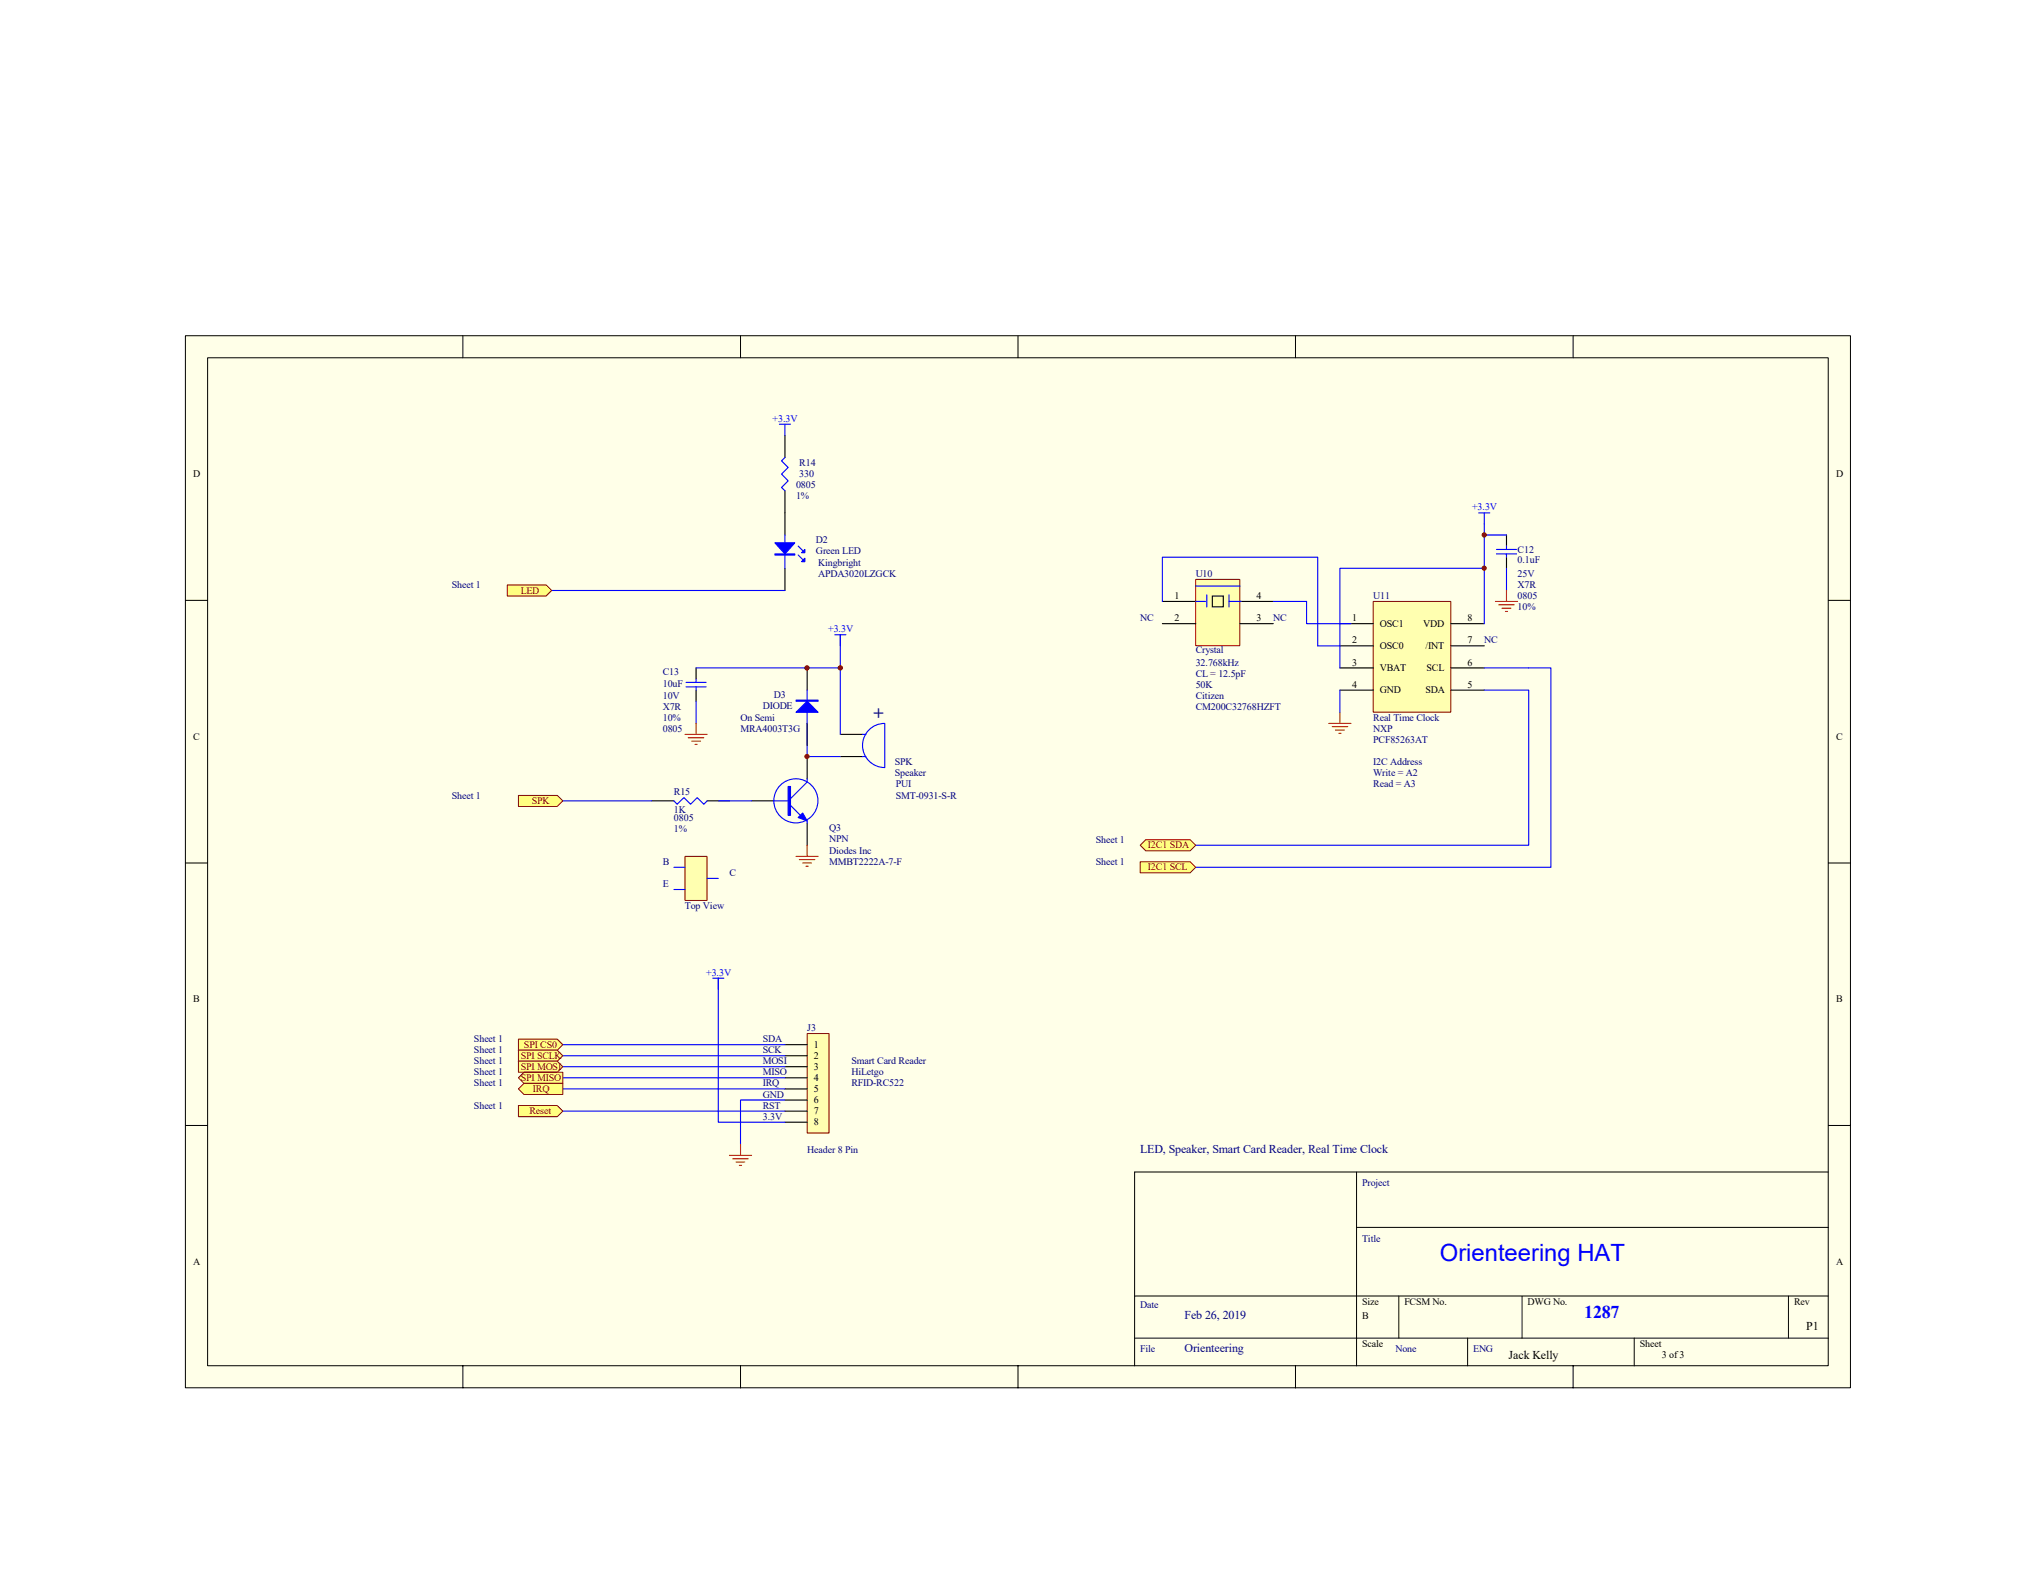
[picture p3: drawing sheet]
<svg xmlns="http://www.w3.org/2000/svg" width="279mm" height="216mm" viewBox="0 0 279 216" stroke-linecap="round" stroke-linejoin="round" font-family="sans-serif">
<path d="M25.4 46.1h228.5v144.4h-228.5z" fill="#ffffe8"/>
<g fill="none" stroke="#000" stroke-width=".14">
<path d="M25.4 46.1h228.5v144.4h-228.5zM28.5 49.1h222.4v138.4h-222.4zM63.5 46.1v3M101.6 46.1v3M139.7 46.1v3M177.8 46.1v3M215.9 46.1v3M25.4 82.4h3.1M250.9 82.4h3.1M25.4 118.4h3.1M250.9 118.4h3.1M25.4 154.5h3.1"/>
<path d="M250.9 154.5h3.1M155.7 177.9h95.2M186.2 168.5h64.7M186.2 160.9v26.6M192 177.9v5.8M208.9 177.9v5.8M245.4 177.9v5.8M250.9 160.9h-95.2v26.6M63.5 187.5v3M101.6 187.5v3M139.7 187.5v3M155.7 183.7h95.2"/>
<path d="M177.8 187.5v3M201.4 183.7v3.8M215.9 187.5v3M224.3 183.7v3.8"/>
</g>
<path d="M107.7 59.8v3M107.7 67.4v6M107.7 78v3" fill="none" stroke="#000" stroke-width=".15"/>
<path d="M107.7 62.8l-.4 .4 .9 1-.9 .9 .9 .9-.9 .9 .4 .5M107.7 73.4v4.6M109.5 76.2l.7 .6M109.5 75l.7 .6M74.2 81h33.5" fill="none" stroke="#00f" stroke-width=".15"/>
<g fill="#00f" stroke="#00f" stroke-width=".15">
<path d="M106.3 74.5h2.8l-1.4 1.5z"/>
<path d="M110.4 76.6v.5h-.4z"/>
<path d="M110.4 75.4v.5h-.4z"/>
<path d="M106.3 76h2.8v.2h-2.8z" fill-rule="evenodd"/>
</g>
<path d="M69.6 80.3h5.4l.7 .7-.7 .8h-5.4z" fill-rule="evenodd" fill="#ffff80" stroke="#800000" stroke-width=".14"/>
<g fill="none" stroke="#00f" stroke-width=".15">
<path d="M107 58.2h1.5M107.7 58.2v1.6M121.4 99.3a3 3 0 0 0-3 3 3 3 0 0 0 3 3M121.4 99.3v6.1M75.7 109.9h13.7M92.5 109.9l.4 .5 1-.9 .9 .9 .9-.9 .9 .9 .4-.5M98.6 109.9h4.5M106.2 109.9h2.3M108.5 110.5l1.3 1.4M110.8 106.9v.4l-2.3 2.3M110.8 112.7v.3M118.4 103.8h.4"/>
<path d="M118.4 100.8h.4"/>
<circle cx="109.2" cy="109.9" r="3"/>
</g>
<path d="M89.4 109.9h3.1M97 109.9h3.1M103.1 109.9h3.1M110.8 103.8v3.1M110.8 113v3M115.3 100.8h3.1M115.3 103.8h3.1" fill="none" stroke="#000" stroke-width=".15"/>
<g fill="#00f" stroke="#00f" stroke-width=".15">
<path d="M109.5 112.2l.7-.6 .6 1.1z"/>
<path d="M108.2 107.9v4h.3v-4z" fill-rule="evenodd"/>
</g>
<path d="M71.1 109.2h5.4l.7 .7-.7 .8h-5.4z" fill-rule="evenodd" fill="#ffff80" stroke="#800000" stroke-width=".14"/>
<path d="M110.8 103.8h4.5" fill="none" stroke="#00f" stroke-width=".15"/>
<path d="M109.2 117.5h3.1M109.7 118h2.1M110.2 118.4h1.2M110.6 118.9h.3M110.8 116v1.5" fill="none" stroke="#f00" stroke-width=".15"/>
<path d="M110.8 141.9h3v13.6h-3z" fill="#ffffb0"/>
<path d="M110.8 141.9h3v13.6h-3z" fill="none" stroke="#800000" stroke-width=".14"/>
<path d="M107.7 143.4h3.1M107.7 144.9h3.1M107.7 146.4h3.1M107.7 147.9h3.1M107.7 149.5h3.1M107.7 151h3.1M107.7 152.5h3.1M107.7 154h3.1" fill="none" stroke="#000" stroke-width=".15"/>
<path d="M97.8 134.3h1.5M98.6 135.8v-1.5v19.7h9.1M75.7 144.9h32M75.7 146.4h32M75.7 147.9h32M75.7 149.5h32M75.7 152.5h32M77.2 143.4h30.5M107.7 151h-6.1v6.1" fill="none" stroke="#00f" stroke-width=".15"/>
<path d="M100.1 158.6h3M100.5 159h2.2M101 159.5h1.2M101.5 160h.3M101.6 157.1v1.5" fill="none" stroke="#f00" stroke-width=".15"/>
<g fill="#ffff80" stroke="#800000" stroke-width=".14">
<path d="M71.1 142.6h5.4l.7 .8-.7 .7h-5.4z" fill-rule="evenodd"/>
<path d="M71.1 144.1h5.4l.7 .8-.7 .7h-5.4z" fill-rule="evenodd"/>
<path d="M71.1 145.6h5.4l.7 .8-.7 .8h-5.4z" fill-rule="evenodd"/>
<path d="M71.1 147.9l.8-.7h5.3v1.5h-5.3z" fill-rule="evenodd"/>
<path d="M71.1 149.5l.8-.8h5.3v1.5h-5.3z" fill-rule="evenodd"/>
<path d="M71.1 151.7h5.4l.7 .8-.7 .8h-5.4z" fill-rule="evenodd"/>
</g>
<path d="M110.8 99.3v4.5M114.6 87.1h1.5M115.3 87.1v13.7" fill="none" stroke="#00f" stroke-width=".15"/>
<circle cx="110.7" cy="103.8" r=".29" fill="#800000" stroke="#800000" stroke-width=".14"/>
<path d="M188.5 82.6h10.6v15.1h-10.6z" fill="#ffffb0"/>
<path d="M188.4 82.5h10.7v15.2h-10.7z" fill="none" stroke="#800000" stroke-width=".14"/>
<path d="M183.9 85.6h4.5M183.9 88.6h4.5M183.9 91.7h4.5M183.9 94.7h4.5M199.1 85.6h4.6M199.1 88.6h4.6M199.1 91.7h4.6M199.1 94.7h4.6" fill="none" stroke="#000" stroke-width=".15"/>
<path d="M164.1 79.5h6v9.1h-6z" fill="#ffffb0"/>
<path d="M164.1 79.5h6v9.1h-6z" fill="none" stroke="#800000" stroke-width=".14"/>
<path d="M159.5 82.5h4.6M159.5 85.6h4.6M166.4 81.8h1.5v1.5h-1.5zM170.2 82.5h4.5M170.2 85.6h4.5" fill="none" stroke="#000" stroke-width=".15"/>
<g fill="none" stroke="#00f" stroke-width=".15">
<path d="M202.9 70.4h1.5M203.7 78h-19.8v13.7M203.7 70.4v15.2M159.5 82.5v-6h21.3v12.1h3.1M164.1 82.5h1.3M164.1 80.4h6.1M165.6 81.6v1.7M168.7 81.6v1.7M168.7 82.5h1.6M174.7 82.5h4.6v3.1h6.1M183.9 94.7v3.1M203.7 94.7h6.1v21.3h-45.7"/>
<path d="M203.7 91.7h9.1v27.3h-48.7"/>
</g>
<path d="M182.4 99.3h3M182.8 99.7h2.2M183.9 97.8v1.5M183.3 100.2h1.2M183.7 100.6h.3" fill="none" stroke="#f00" stroke-width=".15"/>
<g fill="#ffff80" stroke="#800000" stroke-width=".14">
<path d="M156.5 116l.7-.7h6.1l.8 .7-.8 .8h-6.1z" fill-rule="evenodd"/>
<path d="M156.5 118.3h6.8l.8 .7-.8 .8h-6.8z" fill-rule="evenodd"/>
</g>
<g fill="#800000" stroke="#800000" stroke-width=".14">
<circle cx="203.7" cy="78" r=".29"/>
<circle cx="203.7" cy="73.4" r=".29"/>
<circle cx="115.3" cy="91.7" r=".3"/>
<circle cx="110.7" cy="91.7" r=".3"/>
</g>
<path d="M206.7 73.4v1.6M206.7 76.5v1.5M95.5 91.7v1.5M95.5 94.7v1.5M110.8 91.7v3M110.8 99.3v3" fill="none" stroke="#000" stroke-width=".15"/>
<g fill="none" stroke="#00f" stroke-width=".15">
<path d="M203.7 73.4h3M205.4 76h2.7M205.4 75.4h2.7M206.7 75v.4M206.7 76v.5M206.7 78v3M94.1 94.3h2.8M94.1 93.7h2.8M95.5 93.2v.5M95.5 94.3v.4M95.5 96.2v3.1M95.5 91.7h19.8"/>
<path d="M110.8 94.7v4.6"/>
</g>
<path d="M95.5 99.3v1.5M205.2 82.5h3.1M205.7 83h2.1M206.1 83.5h1.2M206.6 83.9h.3M206.7 81v1.6M94 100.8h3M94.4 101.3h2.2M94.9 101.7h1.2M95.4 102.2h.3" fill="none" stroke="#f00" stroke-width=".15"/>
<g fill="#00f" stroke="#00f" stroke-width=".15">
<path d="M109.2 97.8l1.6-1.6 1.5 1.6z"/>
<path d="M109.2 96.1h3.1v.1h-3.1z" fill-rule="evenodd"/>
</g>
<path d="M94 117.6h3v6h-3z" fill="#ffffb0"/>
<path d="M94 117.5h3v6.1h-3z" fill="none" stroke="#800000" stroke-width=".14"/>
<path d="M92.5 119h1.5M92.5 122.1h1.5M97 120.6h1.6" fill="none" stroke="#00f" stroke-width=".15"/>
<text font-size="3.3" fill="#00f" x="197.6" y="173.1">Orienteering HAT</text>
<text font-size="2.5" fill="#000080" x="119.9" y="98.7">+</text>
<text font-size="2.5" fill="#00f" x="217.4" y="180.8">1287</text>
<g font-size="1.6" fill="#000080">
<text x="156.5" y="158.2">LED, Speaker, Smart Card Reader, Real Time Clock</text>
<text x="162.6" y="181">Feb 26, 2019</text>
<text x="162.6" y="185.6">Orienteering</text>
</g>
<g font-size="1.6">
<text x="247.9" y="182.5">P1</text>
<text x="207" y="186.5">Jack Kelly</text>
</g>
<g font-size="1.4" fill="#00f">
<text x="106" y="57.9">+3.3V</text>
<text x="202" y="70.1">+3.3V</text>
<text x="113.6" y="86.8">+3.3V</text>
<text x="96.9" y="133.9">+3.3V</text>
</g>
<g font-size="1.4">
<text x="26.5" y="65.5">D</text>
<text x="252" y="65.5">D</text>
<text x="161.2" y="82.2">1</text>
<text x="172.4" y="82.2">4</text>
<text x="161.2" y="85.3">2</text>
<text x="172.4" y="85.3">3</text>
<text x="185.5" y="85.3">1</text>
<text x="185.5" y="88.3">2</text>
<text x="189.4" y="86">OSC1</text>
<text x="189.4" y="89.1">OSC0</text>
<text x="195.3" y="86">VDD</text>
<text x="195.6" y="89.1">/INT</text>
<text x="201.4" y="88.3">7</text>
<text x="201.4" y="85.3">8</text>
<text x="185.5" y="91.4">3</text>
<text x="185.5" y="94.4">4</text>
<text x="189.4" y="92.1">VBAT</text>
<text x="189.4" y="95.1">GND</text>
<text x="195.6" y="95.1">SDA</text>
<text x="195.8" y="92.1">SCL</text>
<text x="201.4" y="94.4">5</text>
<text x="201.4" y="91.4">6</text>
<text x="26.5" y="101.5">C</text>
<text x="252" y="101.5">C</text>
<text x="26.5" y="137.6">B</text>
<text x="252" y="137.6">B</text>
<text x="111.7" y="143.8">1</text>
<text x="111.7" y="145.3">2</text>
<text x="111.7" y="146.8">3</text>
<text x="111.7" y="148.4">4</text>
<text x="111.7" y="149.9">5</text>
<text x="111.7" y="151.4">6</text>
<text x="111.7" y="152.9">7</text>
<text x="111.7" y="154.5">8</text>
<text x="26.5" y="173.6">A</text>
<text x="252" y="173.6">A</text>
<text x="186.9" y="179.1">Size</text>
<text x="192.7" y="179.1">FCSM No.</text>
<text x="209.6" y="179.1">DWG No.</text>
<text x="246.2" y="179.1">Rev</text>
<text x="186.9" y="184.8">Scale</text>
<text x="186.9" y="181.1">B</text>
<text x="225" y="184.8">Sheet</text>
<text x="228" y="186.4">3 of 3</text>
</g>
<g font-size="1.4" fill="#000080">
<text x="109.7" y="64">R14</text>
<text x="109.7" y="65.5">330</text>
<text x="109.2" y="67">0805</text>
<text x="109.2" y="68.5">1%</text>
<text x="112" y="74.5">D2</text>
<text x="112" y="76">Green LED</text>
<text x="112.3" y="77.7">Kingbright</text>
<text x="208.3" y="75.8">C12</text>
<text x="208.3" y="77.2">0.1uF</text>
<text x="62" y="80.7">Sheet 1</text>
<text x="112.3" y="79.2">APDA3020LZGCK</text>
<text x="164.1" y="79.2">U10</text>
<text x="188.4" y="82.2">U11</text>
<text x="208.3" y="79.2">25V</text>
<text x="208.3" y="80.7">X7R</text>
<text x="208.3" y="82.2">0805</text>
<text x="208.3" y="83.7">10%</text>
<text x="156.5" y="85.3">NC</text>
<text x="164.1" y="89.7">Crystal</text>
<text x="174.7" y="85.3">NC</text>
<text x="203.7" y="88.3">NC</text>
<text x="91" y="92.7">C13</text>
<text x="91" y="94.2">10uF</text>
<text x="91" y="95.9">10V</text>
<text x="106.2" y="95.8">D3</text>
<text x="164.1" y="91.4">32.768kHz</text>
<text x="164.1" y="95.9">Citizen</text>
<text x="164.1" y="92.9">CL = 12.5pF</text>
<text x="164.1" y="94.4">50K</text>
<text x="91" y="97.4">X7R</text>
<text x="91" y="99">10%</text>
<text x="91" y="100.5">0805</text>
<text x="101.6" y="100.5">MRA4003T3G</text>
<text x="101.6" y="99">On Semi</text>
<text x="104.7" y="97.3">DIODE</text>
<text x="164.1" y="97.4">CM200C32768HZFT</text>
<text x="188.4" y="99">Real Time Clock</text>
<text x="188.4" y="100.5">NXP</text>
<text x="188.4" y="102">PCF85263AT</text>
<text x="122.8" y="105">SPK</text>
<text x="122.8" y="106.6">Speaker</text>
<text x="188.4" y="105">I2C Address</text>
<text x="188.4" y="106.6">Write = A2</text>
<text x="62" y="109.6">Sheet 1</text>
<text x="92.5" y="112.6">0805</text>
<text x="92.5" y="109.1">R15</text>
<text x="92.5" y="111.6">1K</text>
<text x="122.9" y="108.1">PUI</text>
<text x="122.9" y="109.6">SMT-0931-S-R</text>
<text x="188.4" y="108.1">Read = A3</text>
<text x="91" y="118.7">B</text>
<text x="92.5" y="114.2">1%</text>
<text x="113.8" y="117.2">Diodes Inc</text>
<text x="113.8" y="118.7">MMBT2222A-7-F</text>
<text x="113.8" y="114">Q3</text>
<text x="113.8" y="115.5">NPN</text>
<text x="150.4" y="115.7">Sheet 1</text>
<text x="150.4" y="118.7">Sheet 1</text>
<text x="91" y="121.8">E</text>
<text x="94" y="124.8">Top View</text>
<text x="100.1" y="120.2">C</text>
<text x="65" y="143">Sheet 1</text>
<text x="104.7" y="143">SDA</text>
<text x="110.8" y="141.5">J3</text>
<text x="65" y="144.6">Sheet 1</text>
<text x="65" y="146.1">Sheet 1</text>
<text x="65" y="147.6">Sheet 1</text>
<text x="65" y="149.1">Sheet 1</text>
<text x="104.7" y="144.6">SCK</text>
<text x="104.7" y="146.1">MOSI</text>
<text x="104.7" y="147.6">MISO</text>
<text x="104.7" y="149.1">IRQ</text>
<text x="116.8" y="146.1">Smart Card Reader</text>
<text x="116.8" y="149.1">RFID-RC522</text>
<text x="116.8" y="147.6">HiLetgo</text>
<text x="65" y="152.2">Sheet 1</text>
<text x="104.7" y="150.6">GND</text>
<text x="104.7" y="152.2">RST</text>
<text x="104.7" y="153.7">3.3V</text>
<text x="110.8" y="158.2">Header 8 Pin</text>
<text x="186.9" y="162.8">Project</text>
<text x="186.9" y="170.4">Title</text>
<text x="156.5" y="179.5">Date</text>
<text x="156.5" y="185.6">File</text>
<text x="191.5" y="185.6">None</text>
<text x="202.2" y="185.6">ENG</text>
</g>
<g font-size="1.4" fill="#800000">
<text x="71.5" y="81.5">LED</text>
<text x="73" y="110.4">SPK</text>
<text x="157.5" y="116.4">I2C1 SDA</text>
<text x="157.5" y="119.5">I2C1 SCL</text>
<text x="71.9" y="143.8">SPI CS0</text>
<text x="71.5" y="145.3">SPI SCLK</text>
<text x="71.5" y="146.8">SPI MOSI</text>
<text x="71.5" y="148.4">SPI MISO</text>
<text x="73.1" y="149.9">IRQ</text>
<text x="72.7" y="152.9">Reset</text>
</g>
</svg>
